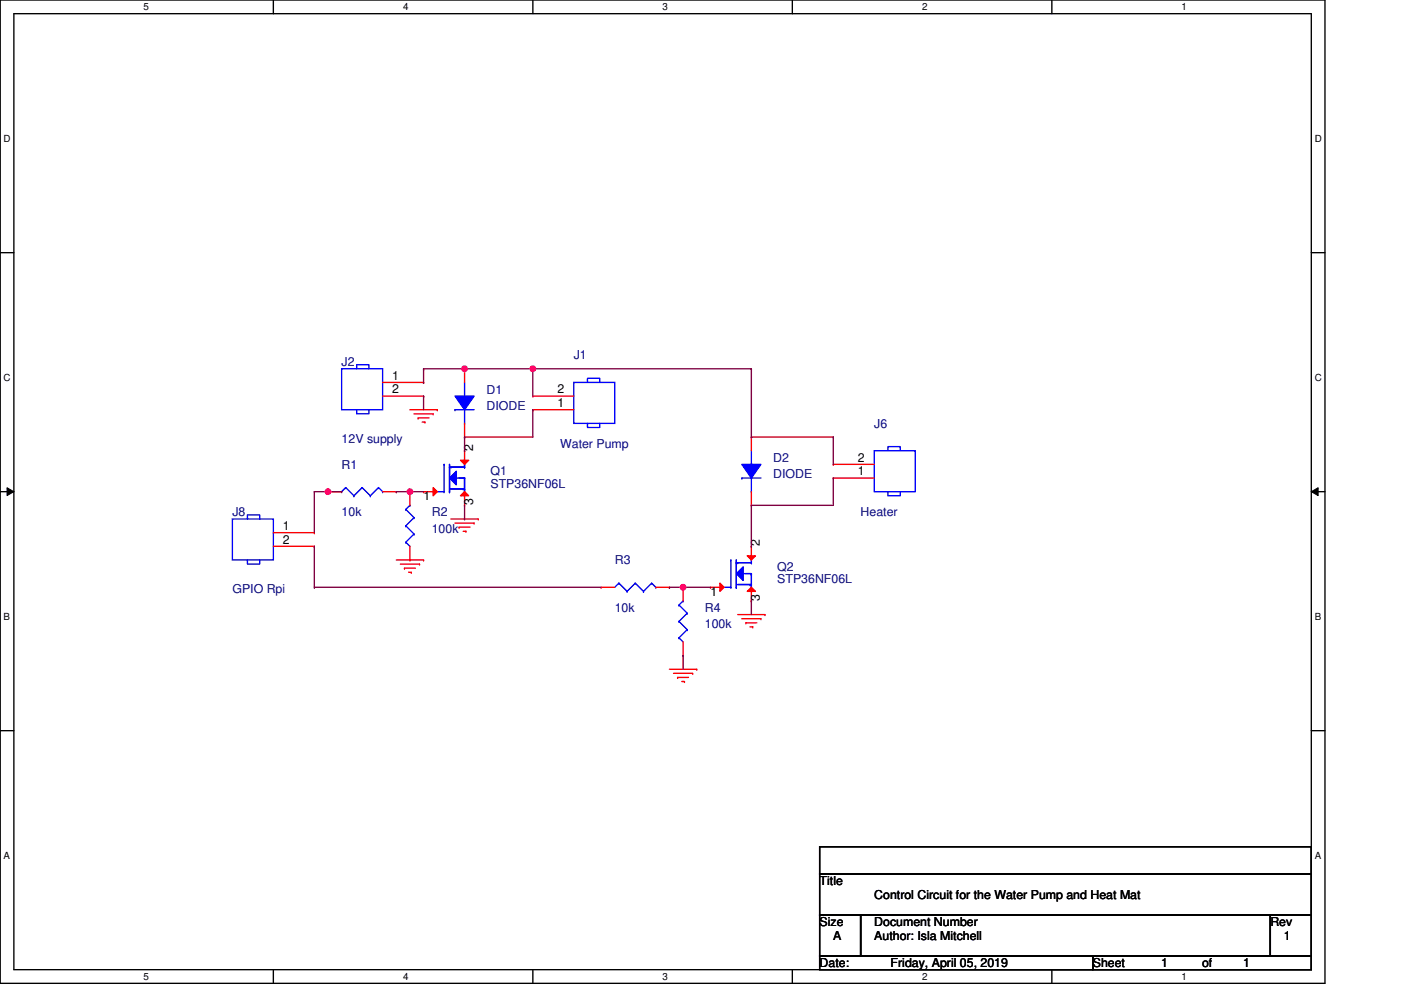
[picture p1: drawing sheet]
<svg xmlns="http://www.w3.org/2000/svg" width="297mm" height="210mm" viewBox="0 0 297 210" stroke-linecap="round" stroke-linejoin="round" font-family="sans-serif">
<path d="M0 0h280.9v208.5h-280.9zM2.9 2.9h275.1v202.7h-275.1z" fill="none" stroke="#000" stroke-width=".29"/>
<g fill="#fff">
<path d="M30.4 .3h1.2v2.3h-1.2z"/>
<path d="M30.4 205.9h1.2v2.3h-1.2z"/>
</g>
<path d="M58 0v2.9M58 205.6v2.9" fill="none" stroke="#000" stroke-width=".29"/>
<g fill="#fff">
<path d="M85.5 .3h1.1v2.3h-1.1z"/>
<path d="M85.5 205.9h1.1v2.3h-1.1z"/>
</g>
<path d="M113 0v2.9M113 205.6v2.9" fill="none" stroke="#000" stroke-width=".29"/>
<g fill="#fff">
<path d="M140.5 .3h1.1v2.3h-1.1z"/>
<path d="M140.5 205.9h1.1v2.3h-1.1z"/>
</g>
<path d="M168 0v2.9M168 205.6v2.9" fill="none" stroke="#000" stroke-width=".29"/>
<g fill="#fff">
<path d="M195.5 .3h1.2v2.3h-1.2z"/>
<path d="M195.5 205.9h1.2v2.3h-1.2z"/>
</g>
<path d="M223 0v2.9M223 205.6v2.9" fill="none" stroke="#000" stroke-width=".29"/>
<g fill="#fff">
<path d="M250.5 .3h1.2v2.3h-1.2z"/>
<path d="M250.5 205.9h1.2v2.3h-1.2z"/>
<path d="M.8 28.2h1.5v2.4h-1.5z"/>
<path d="M278.7 28.2h1.5v2.4h-1.5z"/>
<path d="M.8 78.9h1.5v2.3h-1.5z"/>
<path d="M278.7 78.9h1.5v2.3h-1.5z"/>
</g>
<path d="M0 53.6h2.9M278 53.6h2.9" fill="none" stroke="#000" stroke-width=".29"/>
<g fill="#fff">
<path d="M.8 129.6h1.4v2.3h-1.4z"/>
<path d="M278.7 129.6h1.4v2.3h-1.4z"/>
</g>
<path d="M0 104.2h2.9M278 104.2h2.9" fill="none" stroke="#000" stroke-width=".29"/>
<path d="M1.5 103.4l1.4 .8-1.4 .9zM278 104.2l1.5-.8v1.7z" fill="#000"/>
<path d="M1.5 103.4l1.4 .8-1.4 .9zM278 104.2l1.5-.8v1.7z" fill="none" stroke="#000" stroke-width=".21"/>
<g fill="#fff">
<path d="M.8 180.3h1.4v2.3h-1.4z"/>
<path d="M278.7 180.3h1.4v2.3h-1.4z"/>
</g>
<path d="M0 154.9h2.9M278 154.9h2.9M173.8 179.5h104.2v5.8h-104.2zM173.8 194h8.7v8.7h-8.7zM173.8 185.3h104.2v8.7h-104.2zM182.5 194h86.8v8.7h-86.8zM269.3 194h8.7v8.7h-8.7zM173.8 202.7h57.9v2.9h-57.9zM231.7 202.7h46.3v2.9h-46.3z" fill="none" stroke="#000" stroke-width=".29"/>
<g fill="none" stroke="#f00" stroke-width=".29">
<path d="M86.9 86.9h5.8M87.8 87.7h4M88.7 88.6h.1M88.7 88.6h2.3M89.5 89.5h.6M90.1 89.5h.1M91.8 87.7h.1M92.7 86.9h.1M84 118.7h5.8M84.9 119.6h4M88.9 119.6h.1M89.8 118.7h.1"/>
<path d="M95.6 110h5.8M96.5 110.9h4M97.3 111.8h.1M97.3 111.8h2.4M98.2 112.6h.6M98.8 112.6h.1M100.5 110.9h.1M101.4 110h.1M85.8 120.5h.1M85.8 120.5h2.3M86.6 121.3h.6M87.2 121.3h.1"/>
<path d="M156.4 130.3h5.8M157.3 131.2h4M158.1 132h2.4M158.1 132h.1M159 132.9h.6M159.6 132.9h.1M161.3 131.2h.1M162.2 130.3h.1M141.9 141.9h5.8M142.8 142.8h4.1M143.7 143.6h2.3M143.7 143.6h.1"/>
<path d="M144.5 144.5h.6M145.1 144.5h.1M146.9 142.8h.1M147.7 141.9h.1"/>
</g>
<path d="M96.5 86.9h.1M96.5 86.9h4M98.5 84h.1M98.5 89.8h.1M98.5 81.1v2.9M98.5 86.9v2.9" fill="none" stroke="#00f" stroke-width=".29"/>
<path d="M96.5 84h4l-2 2.9z" fill-rule="evenodd" fill="#00f"/>
<g fill="none" stroke="#00f" stroke-width=".29">
<path d="M96.5 84h4l-2 2.9zM159.3 98.5h.1M159.3 95.6v2.9M157.3 101.4h.1M157.3 101.4h4M159.3 104.2h.1M159.3 101.4v2.8M131.2 123.6h.1M131.2 123.6l-.9 .9M131.2 123.6l1.8 1.8M133 125.4h.1M134.7 123.6l1.7 1.8"/>
<path d="M134.7 123.6h.1M134.7 123.6l-1.7 1.8M136.4 125.4h.1M138.2 123.6l.8 .9M138.2 123.6h.1M138.2 123.6l-1.8 1.8M139 124.5h.1"/>
</g>
<path d="M98.5 78.2h.1M98.5 78.2v2.9M98.5 92.7h.1M98.5 89.8v2.9M127.5 124.5h2.8M127.5 124.5h.1M139 124.5h2.9M141.9 124.5h.1" fill="none" stroke="#f00" stroke-width=".29"/>
<path d="M157.3 98.5h4l-2 2.9z" fill-rule="evenodd" fill="#00f"/>
<g fill="none" stroke="#00f" stroke-width=".29">
<path d="M94.2 98.5h.1M94.2 98.5v5.7M95.3 99h.1M95.3 99h3.2M95.3 98.5v5.7M95.6 99h.1M98.5 99h.1M98.5 98.5v.5M157.3 98.5h4l-2 2.9zM92.7 104.2h1.5M94.2 104.2h.1M95.3 103.7h3.2"/>
<path d="M95.3 104.2h.1M96.8 101.4h1.7M98.2 103.7h.1M98.5 101.4h.1M98.5 104.2h.1M98.5 101.4v2.8M98.5 103.7h.1"/>
</g>
<path d="M159.3 92.7h.1M159.3 92.7v2.9M159.3 107.1h.1M159.3 104.2v2.9" fill="none" stroke="#f00" stroke-width=".29"/>
<path d="M95.3 101.4l1.5-1.5v2.9z" fill="#00f"/>
<path d="M95.3 101.4l1.5-1.5v2.9z" fill="none" stroke="#00f" stroke-width=".29"/>
<path d="M91.8 103.4l.9 .8-.9 .9z" fill="#f00"/>
<path d="M89.8 104.2h.1M89.8 104.2h2.9M91.8 103.4l.9 .8-.9 .9z" fill="none" stroke="#f00" stroke-width=".29"/>
<path d="M97.6 97.6h1.8l-.9 .9z" fill="#f00"/>
<path d="M97.6 97.6h1.8l-.9 .9zM98.5 95.6h.1M98.5 95.6v2.9" fill="none" stroke="#f00" stroke-width=".29"/>
<path d="M98.5 104.2l.9 .9h-1.8z" fill="#f00"/>
<path d="M176.7 98.5h.1M176.7 98.5h8.7M58 112.9h8.6M58 115.8h8.6M66.6 112.9h.1M66.6 115.8h.1M98.5 104.2l.9 .9h-1.8zM98.5 107.1h.1M98.5 104.2v2.9M176.7 101.4h.1M176.7 101.4h8.7" fill="none" stroke="#f00" stroke-width=".29"/>
<g fill="none" stroke="#00f" stroke-width=".29">
<path d="M185.4 95.6h8.7v8.6h-8.7zM188.3 95.6v-.9h2.6v.9M49.3 110h8.7v8.7h-8.7zM52.5 118.7v.9h2.6v-.9M52.5 110v-.8h2.6v.8M155 118.7h.1M155 118.7v5.8M156.1 119.3h3.2M156.1 119.3h.1M156.1 118.7v5.8M156.4 119.3h.1M159.3 119.3h.1"/>
<path d="M159.3 118.7v.6M188.3 104.2v.9h2.6v-.9M153.5 124.5h1.5M155 124.5h.1M156.1 123.9h3.2M156.1 124.5h.1M157.6 121.6h1.7M159 123.9h.1M159.3 121.6h.1M159.3 124.5h.1M159.3 123.9h.1M159.3 121.6v2.9"/>
</g>
<path d="M156.1 121.6l1.5-1.4v2.9z" fill="#00f"/>
<path d="M156.1 121.6l1.5-1.4v2.9z" fill="none" stroke="#00f" stroke-width=".29"/>
<path d="M152.6 123.6l.9 .9-.9 .9z" fill="#f00"/>
<path d="M150.6 124.5h.1M150.6 124.5h2.9M152.6 123.6l.9 .9-.9 .9z" fill="none" stroke="#f00" stroke-width=".29"/>
<path d="M158.4 117.9h1.8l-.9 .8z" fill="#f00"/>
<path d="M158.4 117.9h1.8l-.9 .8zM159.3 115.8h.1M159.3 115.8v2.9" fill="none" stroke="#f00" stroke-width=".29"/>
<path d="M158.4 125.4l.9-.9 .9 .9z" fill="#f00"/>
<g fill="none" stroke="#f00" stroke-width=".29">
<path d="M81.1 81.1h8.7M81.1 84h8.7M89.8 81.1h.1M89.8 84h.1M113 84h8.7M113 86.9h8.7M113 86.9h.1M113 84h.1M69.5 104.2h.1M69.5 104.2h2.9M81.1 104.2h2.9M84 104.2h.1"/>
<path d="M86.9 104.2v2.9M86.9 104.2h.1M86.9 118.7h.1M86.9 115.8v2.9M144.8 139h.1M144.8 124.5h.1M144.8 124.5v2.9M144.8 136.1v2.9M158.4 125.4l.9-.9 .9 .9zM159.3 127.4h.1M159.3 124.5v2.9"/>
</g>
<g fill="none" stroke="#00f" stroke-width=".29">
<path d="M72.4 78.2h8.7v8.7h-8.7zM75.6 78.2v-.9h2.6v.9M75.6 86.9v.8h2.6v-.8M121.7 81.1h8.6v8.7h-8.6zM124.6 89.8v.8h2.6v-.8M124.6 81.1v-.9h2.6v.9M73.3 103.4l1.7 1.7M73.3 103.4h.1M73.3 103.4l-.9 .8M75 105.1h.1M76.8 103.4l-1.8 1.7M76.8 103.4l1.7 1.7"/>
<path d="M76.8 103.4h.1M78.5 105.1h.1M80.3 103.4l-1.8 1.7M80.3 103.4h.1M80.3 103.4l.8 .8M81.1 104.2h.1M86 115h.1M86 115l.9 .8M86 111.5h.1M86 111.5l1.8 1.7M86 108h.1M86 108l1.8 1.7"/>
<path d="M86.9 107.1h.1M86.9 107.1l-.9 .9M87.8 113.2l-1.8 1.8M87.8 109.7l-1.8 1.8M87.8 113.2h.1M87.8 109.7h.1M144 135.2l.8 .9M144 131.8l1.7 1.7M144 128.3l1.7 1.7M144 135.2h.1M144 131.8h.1M144 128.3h.1"/>
<path d="M144.8 127.4h.1M144.8 127.4l-.8 .9M145.7 133.5h.1M145.7 130h.1M145.7 133.5l-1.7 1.7M145.7 130l-1.7 1.8"/>
</g>
<path d="M98.5 78.2h.1M98.5 78.2h14.5" fill="none" stroke="#7f0040" stroke-width=".29"/>
<circle cx="98.5" cy="78.2" r=".58" fill="#f0f"/>
<circle cx="98.5" cy="78.2" r=".58" fill="none" stroke="#f0f" stroke-width=".29"/>
<path d="M113 78.2h.1M113 78.2v5.8M98.5 92.7h.1M98.5 95.6h.1M98.5 92.7v2.9M113 86.9h.1M113 86.9v5.8h-14.5M86.9 104.2h.1M86.9 104.2h2.9" fill="none" stroke="#7f0040" stroke-width=".29"/>
<circle cx="86.9" cy="104.2" r=".58" fill="#f0f"/>
<circle cx="86.9" cy="104.2" r=".58" fill="none" stroke="#f0f" stroke-width=".29"/>
<path d="M89.8 78.2h.1M89.8 78.2h8.7M113 78.2h46.3M113 78.2h.1" fill="none" stroke="#7f0040" stroke-width=".29"/>
<circle cx="113" cy="78.2" r=".58" fill="#f0f"/>
<circle cx="113" cy="78.2" r=".58" fill="none" stroke="#f0f" stroke-width=".29"/>
<g fill="none" stroke="#7f0040" stroke-width=".29">
<path d="M159.3 78.2h.1M159.3 78.2v14.5M159.3 92.7h17.4M159.3 92.7h.1M176.7 92.7h.1M176.7 92.7v5.8M159.3 107.1h17.4M159.3 107.1h.1M159.3 115.8h.1M159.3 107.1v8.7M66.6 124.5h60.9M66.6 124.5h.1"/>
<path d="M141.9 124.5h2.9M141.9 124.5h.1"/>
</g>
<circle cx="144.8" cy="124.5" r=".58" fill="#f0f"/>
<circle cx="144.8" cy="124.5" r=".58" fill="none" stroke="#f0f" stroke-width=".29"/>
<g fill="none" stroke="#7f0040" stroke-width=".29">
<path d="M89.8 78.2v2.9M89.8 84h.1M89.8 81.1h.1M89.8 84v2.9M66.6 104.2v8.7M66.6 104.2h.1M66.6 104.2h5.8M66.6 115.8h.1M66.6 115.8v8.7M69.5 104.2h.1M72.4 104.2h.1M84 104.2h.1"/>
<path d="M84 104.2h2.9M176.7 101.4h.1M176.7 101.4v5.7M144.8 124.5h.1M144.8 139h.1M144.8 139v2.9M144.8 124.5h5.8M159.3 127.4h.1M159.3 127.4v2.9"/>
</g>
<circle cx="69.5" cy="104.2" r=".58" fill="#f0f"/>
<circle cx="69.5" cy="104.2" r=".58" fill="none" stroke="#f0f" stroke-width=".29"/>
<path d="M98.5 110h.1M98.5 107.1v2.9" fill="none" stroke="#7f0040" stroke-width=".29"/>
<circle cx="98.5" cy="78.2" r=".58" fill="#f0f"/>
<circle cx="98.5" cy="78.2" r=".58" fill="none" stroke="#f0f" stroke-width=".29"/>
<circle cx="86.9" cy="104.2" r=".58" fill="#f0f"/>
<circle cx="86.9" cy="104.2" r=".58" fill="none" stroke="#f0f" stroke-width=".29"/>
<circle cx="113" cy="78.2" r=".58" fill="#f0f"/>
<circle cx="113" cy="78.2" r=".58" fill="none" stroke="#f0f" stroke-width=".29"/>
<circle cx="144.8" cy="124.5" r=".58" fill="#f0f"/>
<circle cx="144.8" cy="124.5" r=".58" fill="none" stroke="#f0f" stroke-width=".29"/>
<circle cx="69.5" cy="104.2" r=".58" fill="#f0f"/>
<circle cx="69.5" cy="104.2" r=".58" fill="none" stroke="#f0f" stroke-width=".29"/>
<g font-size="2.6" fill="#00007f">
<text x="72.4" y="77.6">J2</text>
<text x="121.7" y="76.2">J1</text>
<text x="103.1" y="83.4">D1</text>
<text x="103.1" y="86.9">DIODE</text>
<text x="72.4" y="93.9">12V supply</text>
<text x="118.8" y="95">Water Pump</text>
<text x="185.4" y="90.7">J6</text>
<text x="72.4" y="99.4">R1</text>
<text x="104" y="100.8">Q1</text>
<text x="163.9" y="97.9">D2</text>
<text x="163.9" y="101.4">DIODE</text>
<text x="104" y="103.4">STP36NF06L</text>
<text x="49.3" y="109.5">J8</text>
<text x="72.4" y="109.5">10k</text>
<text x="91.5" y="109.5">R2</text>
<text x="91.5" y="113">100k</text>
<text x="182.5" y="109.5">Heater</text>
<text x="130.3" y="119.6">R3</text>
<text x="49.3" y="125.7">GPIO Rpi</text>
<text x="164.8" y="121.1">Q2</text>
<text x="164.8" y="123.7">STP36NF06L</text>
<text x="130.3" y="129.8">10k</text>
<text x="149.5" y="129.8">R4</text>
<text x="149.5" y="133.2">100k</text>
</g>
<g font-size="2.6">
<text x="83.1" y="80.5">1</text>
<text x="83.1" y="83.4">2</text>
<text x="118.2" y="83.4">2</text>
<text x="118.2" y="86.3">1</text>
<text x="100.3" y="95.6" transform="rotate(-90 100.3 95.6)">2</text>
<text x="181.9" y="100.8">1</text>
<text x="181.9" y="97.9">2</text>
<text x="89.8" y="106">1</text>
<text x="100.3" y="107.1" transform="rotate(-90 100.3 107.1)">3</text>
<text x="60" y="112.4">1</text>
<text x="60" y="115.2">2</text>
<text x="161.1" y="115.8" transform="rotate(-90 161.1 115.8)">2</text>
<text x="150.6" y="126.3">1</text>
<text x="161.1" y="127.4" transform="rotate(-90 161.1 127.4)">3</text>
<text x="173.8" y="187.7">Title</text>
<text x="185.4" y="190.6">Control Circuit for the Water Pump and Heat Mat</text>
<text x="173.8" y="196.4">Size</text>
<text x="185.4" y="196.4">Document Number</text>
<text x="269.3" y="196.4">Rev</text>
<text x="176.7" y="199.3">A</text>
<text x="185.4" y="199.3">Author: Isla Mitchell</text>
<text x="272.2" y="199.3">1</text>
<text x="173.8" y="205.1">Date:</text>
<text x="188.8" y="205.1">Friday, April 05, 2019</text>
<text x="231.7" y="205.1">Sheet</text>
<text x="246.2" y="205.1">1</text>
<text x="254.9" y="205.1">of</text>
<text x="263.5" y="205.1">1</text>
</g>
<g font-size="2.1">
<text x="30.4" y="2.2">5</text>
<text x="85.5" y="2.2">4</text>
<text x="140.5" y="2.2">3</text>
<text x="195.5" y="2.2">2</text>
<text x="250.5" y="2.2">1</text>
<text x=".8" y="30.1">D</text>
<text x="278.7" y="30.1">D</text>
<text x=".8" y="80.8">C</text>
<text x="278.7" y="80.8">C</text>
<text x=".8" y="131.5">B</text>
<text x="278.7" y="131.5">B</text>
<text x=".8" y="182.1">A</text>
<text x="278.7" y="182.1">A</text>
<text x="30.4" y="207.8">5</text>
<text x="85.5" y="207.8">4</text>
<text x="140.5" y="207.8">3</text>
<text x="195.5" y="207.8">2</text>
<text x="250.5" y="207.8">1</text>
</g>
</svg>
